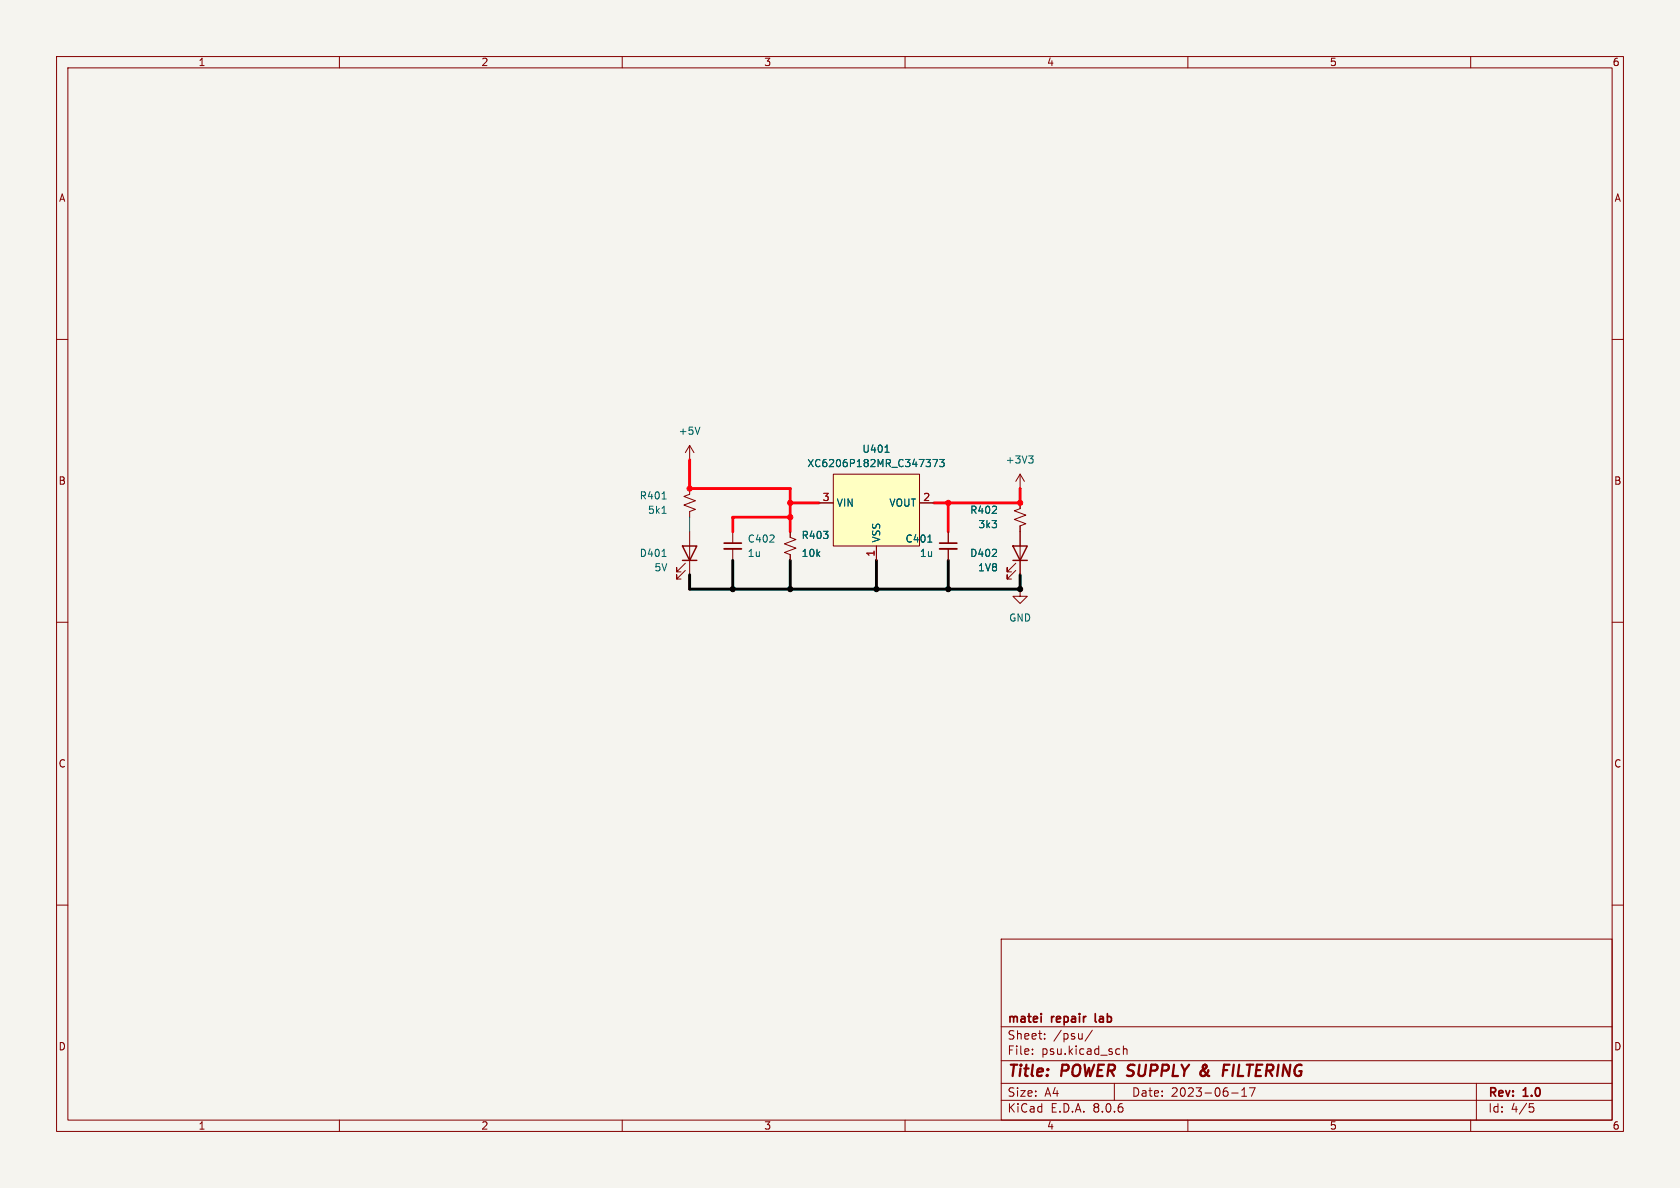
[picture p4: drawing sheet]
<svg xmlns="http://www.w3.org/2000/svg" width="297mm" height="210mm" viewBox="0 0 297 210" stroke-linecap="round" stroke-linejoin="round" font-family="sans-serif">
<path d="M0 0h297v210h-297z" fill="#f5f4ef" stroke="#f5f4ef" stroke-width=".18"/>
<g fill="none" stroke="#840000" stroke-width=".18">
<path d="M10 10h277v190h-277zM12 12h273v186h-273zM60 10v2M110 10v2M160 10v2M210 10v2M260 10v2M10 60h2M285 60h2M139.7 94v1l1 .4-2 .7 2 .8-2 .8 1 .3v1.1M180.3 88.9v1l-1 .4 2.1 .8-2.1 .7 2.1 .8-1.1 .4v1M10 110h2"/>
<path d="M285 110h2M10 160h2M285 160h2M177 166h108v32h-108zM60 198v2M110 198v2M160 198v2M177 194.5h108M177 191.5h108M177 187.5h108M177 181.5h108M182.5 186.3v.1"/>
<path d="M182.5 185.5v.1M184.7 183.6v.1M184.7 182.8v.1M193.1 182.1l-1.3 2M197 191.5v3M197.8 185.4l.2 .1M198 186.3l-.2 .1M198.6 184.9v1.5M198.6 185.5l.2-.1 .4 .1v.9M210 198v2M217.7 193.2h1.2M219.5 193.8h.9"/>
<path d="M219.5 192.7l.5-.4v1.5M220.9 192.3h1l-.7 1.5M260 198v2M261 191.5v6.5M270.4 195.1h.7M270.5 195.7h.4l.3 .3-.2 .5-.5 .1"/>
</g>
<path d="M212.6 188.7l.7 1.1M213.1 190l-.6 .2M213.2 188.8l-.7 .5M213.3 188.3l-.3-.1-.3 .3M216.3 189.2h.7M216.4 188.2h1" fill="none" stroke="#840000" stroke-width=".4"/>
<path d="M184.1 179.2v.1M184.1 179.7v1M193.6 179.2l.1 1.4" fill="none" stroke="#840000" stroke-width=".3"/>
<path d="M147.3 83.8h15.3v12.7h-15.3z" fill="#ffffc2"/>
<g fill="none" stroke="#840000" stroke-width=".18">
<path d="M121.9 78.7l-.7 1.3M121.9 78.7v2.6M121.9 78.7l.8 1.3M121.2 99.6l-1.6 1.5v-.8v.8h.8M121.9 81.3h.1M121.9 86.4v1l-1 .4 2 .7-2 .8 2 .7-1 .4v1M121.9 94v7.6M129.5 94v2M129.5 97v2.1M139.7 94v1M139.7 98v1.1M144.8 88.9h2.5"/>
<path d="M147.3 83.8h15.3v12.7h-15.3zM154.9 96.5v2.6M162.6 88.9h2.5M167.6 94v2M167.6 97v2.1M179.6 99.6l-1.5 1.5v-.8v.8h.7M180.3 86.4h.1M180.3 83.8v2.6M180.3 88.9v1M180.3 93v8.6M180.3 83.8l-.7 1.3M180.3 83.8l.8 1.3"/>
<path d="M121.2 100.8l-1.6 1.6v-.8v.8h.8M179.6 100.8l-1.5 1.6v-.8v.8h.7M180.3 104.1v1.3h1.3l-1.3 1.3-1.2-1.3h1.2M180.3 104.1h.1"/>
</g>
<path d="M123.7 75.5l-.4 1.3M156.5 80h.7M117 98.4h.8M117 88.2h.8M117 90.7h.8M164 95.8h.7M164.9 81.2h.9l-.6 1.3M166.1 81.2h.8l-.4 .5 .4 .1v.6l-.2 .1-.6-.1M181.9 80.6h.7l-.4 .5M182.4 81.1l.2 .2v.3l-.2 .3" fill="none" stroke="#006464" stroke-width=".18"/>
<path d="M120.6 96.5h2.6l-1.3 2.6zM120.6 99.1h2.6M179.1 96.5h2.5l-1.3 2.6zM179.1 99.1h2.5" fill="none" stroke="#840000" stroke-width=".25"/>
<path d="M128 97h3.1M166.1 97h3.1" fill="none" stroke="#840000" stroke-width=".33"/>
<path d="M128 96h3.1M166.1 96h3.1" fill="none" stroke="#840000" stroke-width=".3"/>
<path d="M129.5 99.1v5M139.7 99.1v5M154.9 99.1v5M167.6 99.1v5M121.9 101.6v2.5h58.4v-2.5" fill="none" stroke="#000" stroke-width=".51"/>
<path d="M121.9 81.3v5.1h17.8v7.6M139.7 88.9h5.1M139.7 91.4h-10.2v2.6M167.6 88.9v5.1M180.3 86.4v2.5h-15.2" fill="none" stroke="#ff000b" stroke-width=".51"/>
<path d="M121.9 91.4v2.6" fill="none" stroke="#009600" stroke-width=".18"/>
<g fill="#000" stroke="#000" stroke-width=".18">
<circle cx="129.5" cy="104.1" r=".46"/>
<circle cx="139.7" cy="104.1" r=".46"/>
<circle cx="154.9" cy="104.1" r=".46"/>
<circle cx="167.6" cy="104.1" r=".46"/>
<circle cx="180.3" cy="104.1" r=".46"/>
</g>
<g fill="#ff000b" stroke="#ff000b" stroke-width=".18">
<circle cx="180.3" cy="88.9" r=".46"/>
<circle cx="167.6" cy="88.9" r=".46"/>
<circle cx="139.7" cy="88.9" r=".46"/>
<circle cx="121.9" cy="86.4" r=".46"/>
<circle cx="139.7" cy="91.4" r=".46"/>
</g>
<g font-size="2.8" fill="#840000">
<text x="178" y="190.9">Title:</text>
<text x="187.7" y="190.9">POWER SUPPLY</text>
<text x="213.8" y="190.9">&amp;</text>
<text x="218.6" y="190.9">FILTERING</text>
</g>
<g font-size="2.1" fill="#840000">
<text x="178" y="184">Sheet:</text>
<text x="178" y="181.2">matei</text>
<text x="186" y="181.2">repair</text>
<text x="186.2" y="184">/psu/</text>
<text x="194.3" y="181.2">lab</text>
<text x="178" y="186.7">File:</text>
<text x="184.1" y="186.7">psu.kicad_sch</text>
<text x="178" y="196.9">KiCad</text>
<text x="178" y="194.1">Size:</text>
<text x="184.7" y="194.1">A4</text>
<text x="185.7" y="196.9">E.D.A.</text>
<text x="193.3" y="196.9">8.0.6</text>
<text x="200" y="194.1">Date:</text>
<text x="207" y="194.1">2023-06-17</text>
<text x="263" y="194.3">Rev:</text>
<text x="263" y="196.9">Id:</text>
<text x="267.1" y="196.9">4/5</text>
<text x="269.4" y="194.3">1.0</text>
</g>
<g font-size="1.8" fill="#840000">
<text x="35" y="11.9">1</text>
<text x="85" y="11.9">2</text>
<text x="135" y="11.9">3</text>
<text x="185" y="11.9">4</text>
<text x="235" y="11.9">5</text>
<text x="285" y="11.9">6</text>
<text x="10.3" y="35.9">A</text>
<text x="285.3" y="35.9">A</text>
<text x="10.3" y="85.9">B</text>
<text x="285.3" y="85.9">B</text>
<text x="10.3" y="135.9">C</text>
<text x="285.3" y="135.9">C</text>
<text x="10.3" y="185.9">D</text>
<text x="285.3" y="185.9">D</text>
<text x="35" y="199.9">1</text>
<text x="85" y="199.9">2</text>
<text x="135" y="199.9">3</text>
<text x="185" y="199.9">4</text>
<text x="235" y="199.9">5</text>
<text x="285" y="199.9">6</text>
</g>
<g font-size="1.8" fill="#006464">
<text x="119.9" y="77.1">+5V</text>
<text x="142.6" y="82.8">XC6206P182MR_C347373</text>
<text x="152.4" y="80.2">U401</text>
<text x="177.7" y="82.1">+3V3</text>
<text x="113" y="88.5">R401</text>
<text x="147.8" y="89.8">VIN</text>
<text x="157.1" y="89.8">VOUT</text>
<text x="114.5" y="91">5k1</text>
<text x="141.6" y="95.5">R403</text>
<text x="171.4" y="91">R402</text>
<text x="172.9" y="93.6">3k3</text>
<text x="113" y="98.7">D401</text>
<text x="115.6" y="101.2">5V</text>
<text x="132.1" y="96.1">C402</text>
<text x="132.1" y="98.7">1u</text>
<text x="141.6" y="98.7">10k</text>
<text x="155.8" y="96" transform="rotate(-90 155.8 96)">VSS</text>
<text x="160" y="96.1">C401</text>
<text x="162.5" y="98.7">1u</text>
<text x="171.4" y="98.7">D402</text>
<text x="172.8" y="101.2">1V8</text>
<text x="178.3" y="110.1">GND</text>
</g>
<g font-size="1.8" fill="#a90000">
<text x="145.3" y="88.6">3</text>
<text x="163.1" y="88.6">2</text>
<text x="154.7" y="98.5" transform="rotate(-90 154.7 98.5)">1</text>
</g>
</svg>
